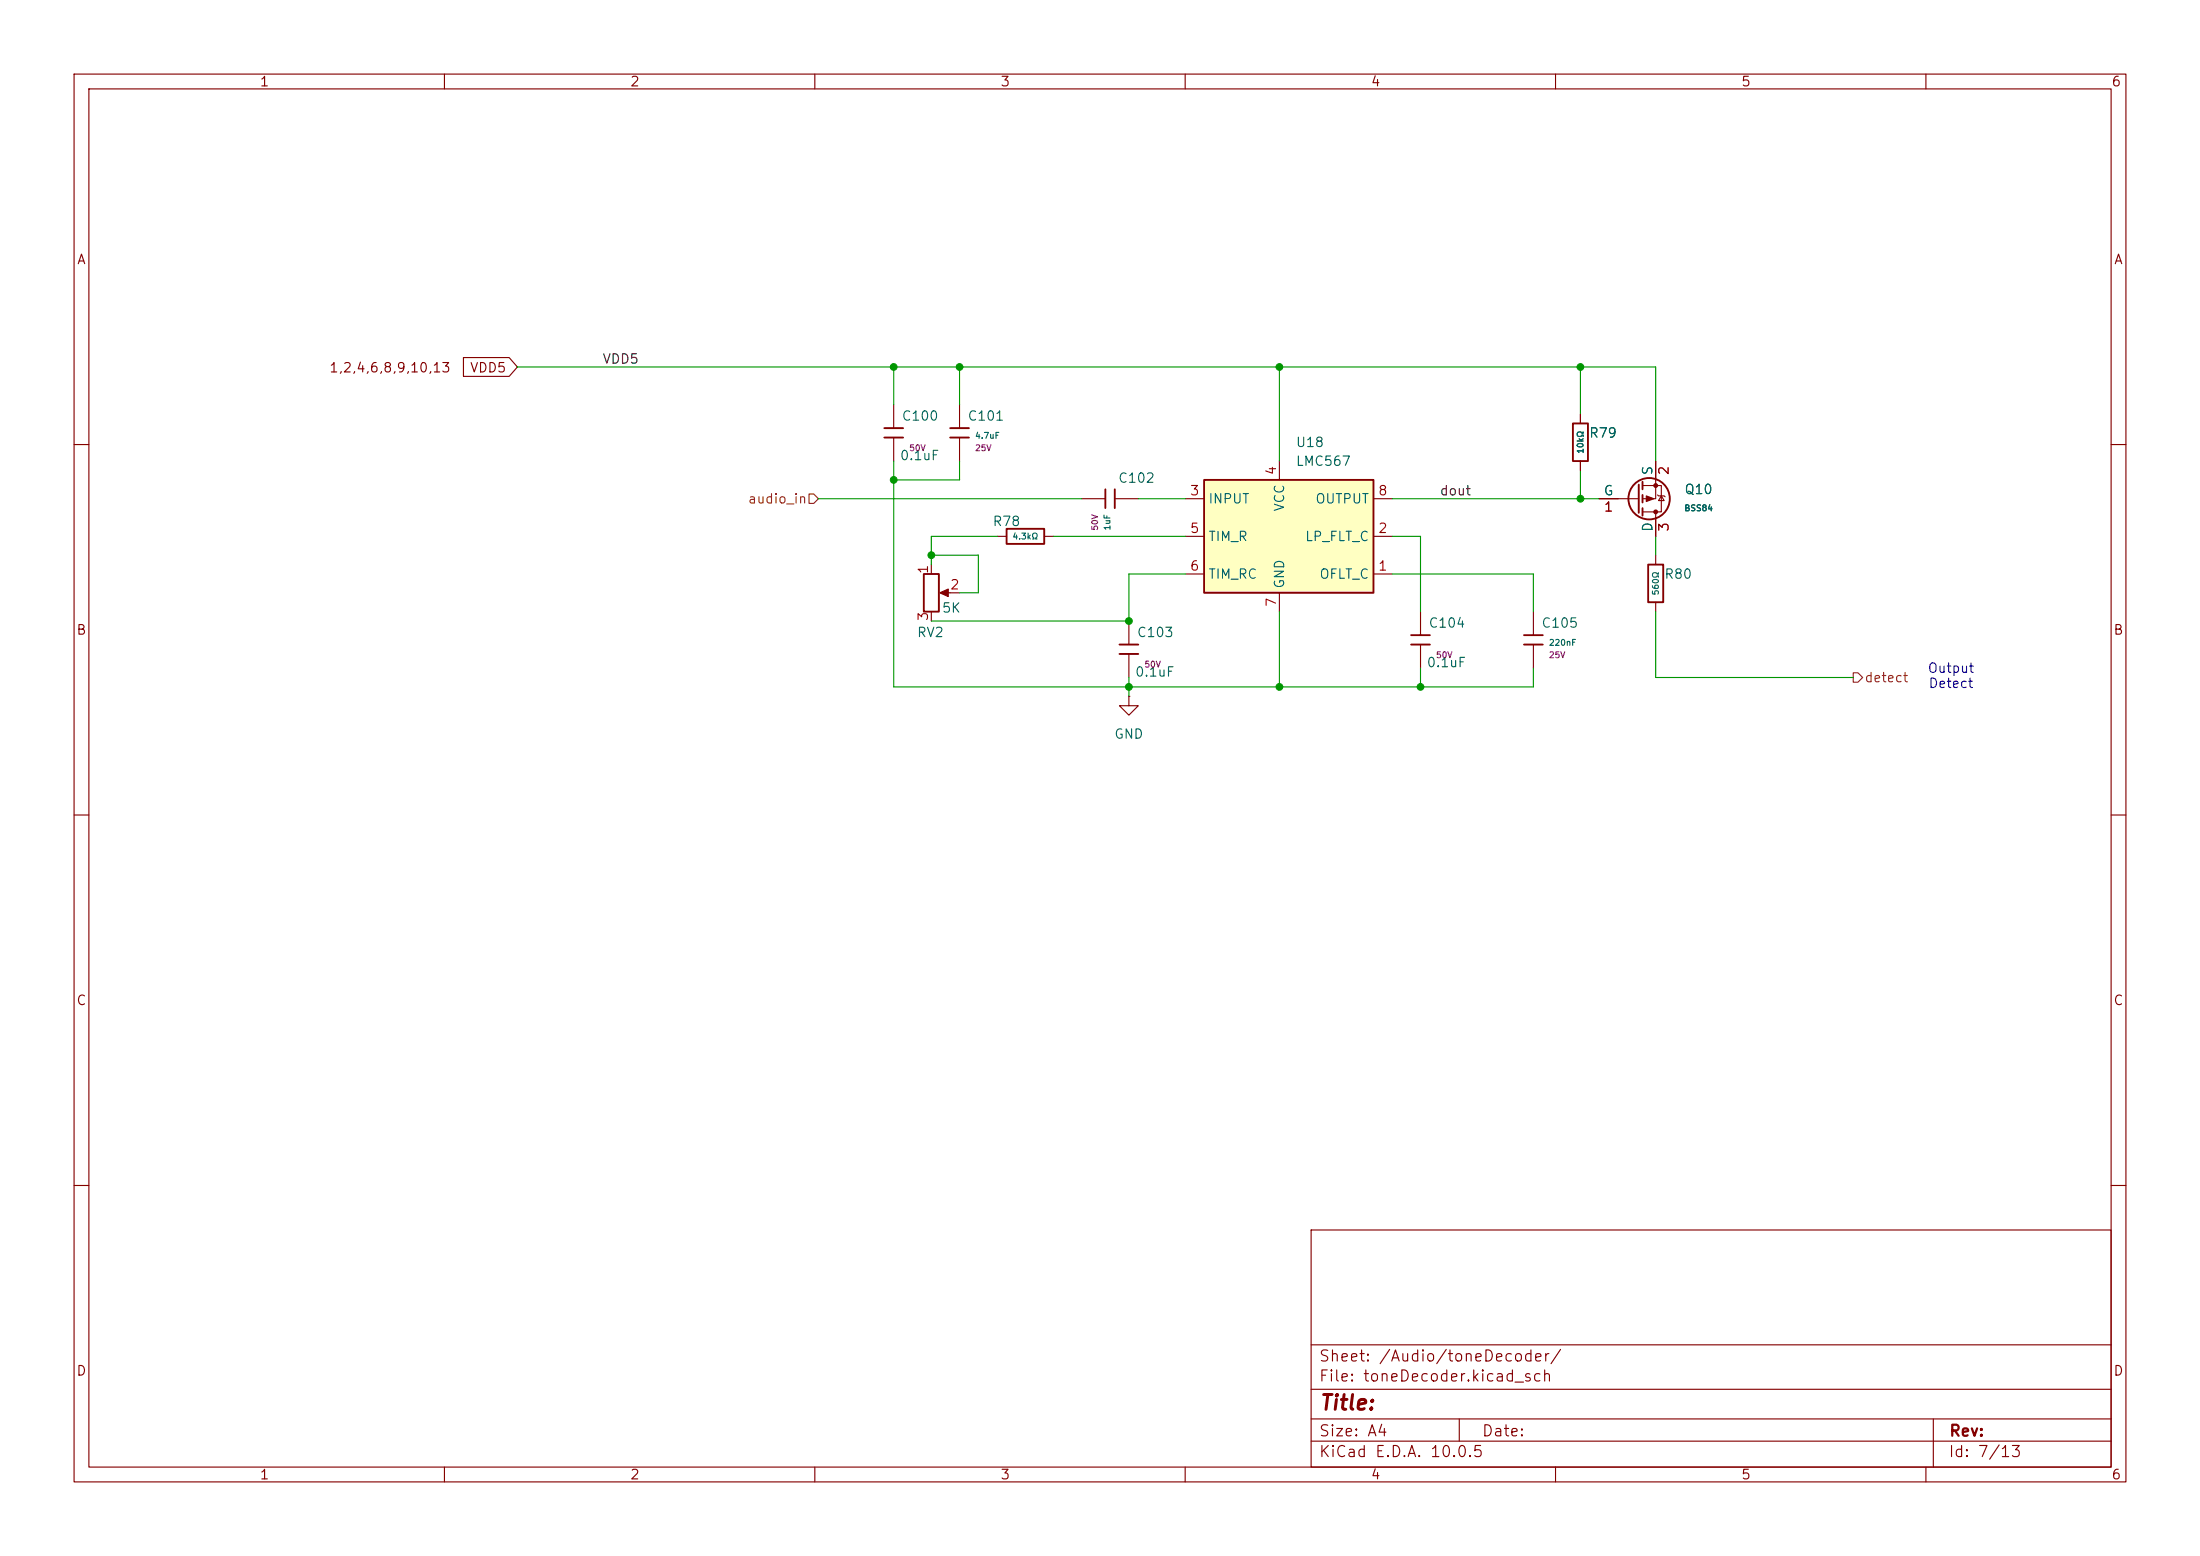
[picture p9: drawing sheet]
<svg xmlns="http://www.w3.org/2000/svg" width="297mm" height="210mm" viewBox="0 0 297 210" stroke-linecap="round" stroke-linejoin="round" font-family="sans-serif">
<g fill="none" stroke="#840000" stroke-width=".15">
<path d="M10 10h277v190h-277zM12 12h273v186h-273zM60 10v2M110 10v2M160 10v2M210 10v2M260 10v2M129.5 54.6v3.2M129.5 59.1v3.1M10 60h2M125.7 76.2v1.3M134.6 72.4h1.3"/>
<path d="M141 72.4h1.2M146 67.3h3.2M150.5 67.3h3.2M223.5 74.9v1.3M285 60h2M125.7 82.6v1.2M127.3 80h2.2M152.4 94v1.3h1.3l-1.3 1.2-1.3-1.2h1.3M152.4 94h.1M152.4 83.8v3.2M152.4 88.3v3.1M223.5 81.3v1.3"/>
<path d="M10 110h2M285 110h2M10 160h2M177 166h108v32h-108zM285 160h2M60 198v2M110 198v2M160 198v2M177 194.5h108M177 191.5h108M177 187.5h108M177 181.5h108"/>
<path d="M197 191.5v3M210 198v2M260 198v2M261 191.5v6.5"/>
</g>
<path d="M128.3 57.8h2.5M128.3 59.1h2.5M124.7 77.5h2v5.1h-2zM135.9 71.4h5.1v2h-5.1zM149.2 66v2.6M150.5 66v2.6M222.5 76.2h2v5.1h-2zM151.1 87h2.6M151.1 88.3h2.6" fill="none" stroke="#840000" stroke-width=".25"/>
<path d="M126.9 80l1.1-.5v1z" fill="#840000" stroke="#840000" stroke-width=".15"/>
<path d="M162.6 64.8h22.8v15.2h-22.8z" fill="#ffffc2"/>
<g fill="none" stroke="#840000" stroke-width=".25">
<path d="M119.4 57.8h2.5M119.4 59.1h2.5M212.3 57.2h2.1v5h-2.1zM162.6 64.8h22.8v15.2h-22.8zM221.2 65.4v3.8M221.7 65v1M221.7 66.8v1M221.7 68.6v1M190.5 85.7h2.5M190.5 87h2.5M205.7 85.7h2.6M205.7 87h2.6"/>
<circle cx="222.6" cy="67.3" r="2.79"/>
</g>
<g fill="none" stroke="#840000" stroke-width=".15">
<path d="M62.6 48.3h6.1l1.1 1.2-1.1 1.3h-6.1zM120.6 54.6v3.2M120.6 59.1v3.1M213.4 55.9v1.3M160 77.5h2.6M160 72.4h2.6M160 67.3h2.6M172.7 62.2v2.6M185.4 77.5h2.6M185.4 72.4h2.6M185.4 67.3h2.6M213.4 62.2v1.3"/>
<path d="M215.9 67.3h5.3M221.7 65.5h2.6v3.6h-2.6M223.5 62.2v5.1h-1.8M223.5 69.1v3.3M223.8 66.8l.1 .1h.8l.1 .2M224.3 66.9l.4 .7h-.8zM172.7 80v2.6M191.8 82.6v3.1M191.8 87v3.2M207 82.6v3.1M207 87v3.2"/>
</g>
<g fill="#840000" stroke="#840000" stroke-width=".15">
<path d="M222.2 66.9l1.1 .4-1.1 .4z"/>
<circle cx="223.5" cy="69.1" r=".25"/>
<circle cx="223.5" cy="65.5" r=".25"/>
</g>
<path d="M109.2 66.7h.7l.6 .6-.6 .6h-.7zM250.2 90.8h.6l.7 .6-.7 .7h-.6z" fill="none" stroke="#725600" stroke-width=".15"/>
<g fill="none" stroke="#009600" stroke-width=".15">
<path d="M69.8 49.5h153.7v12.7M120.6 49.5v5.1M129.5 49.5v5.1M172.7 49.5v12.7M213.4 49.5v6.4M110.5 67.3h35.5M120.6 62.2v30.5h86.4v-2.5M125.7 74.9h6.4v5.1h-2.6M129.5 62.2v2.6h-8.9M134.6 72.4h-8.9v3.8M142.2 72.4h17.8M153.7 67.3h6.3"/>
<path d="M160 77.5h-7.6v6.3h-26.7M188 67.3h27.9M188 72.4h3.8v10.2M188 77.5h19v5.1M213.4 63.5v3.8M223.5 72.4v2.5M152.4 91.4v2.6M172.7 82.6v10.1M191.8 90.2v2.5M223.5 82.6v8.8h26.7"/>
</g>
<g fill="#009600" stroke="#009600" stroke-width=".14">
<circle cx="172.7" cy="49.5" r=".46"/>
<circle cx="172.7" cy="92.7" r=".46"/>
<circle cx="213.4" cy="67.3" r=".46"/>
<circle cx="213.4" cy="49.5" r=".46"/>
<circle cx="191.8" cy="92.7" r=".46"/>
<circle cx="120.6" cy="64.8" r=".46"/>
<circle cx="129.5" cy="49.5" r=".46"/>
<circle cx="152.4" cy="83.8" r=".46"/>
<circle cx="152.4" cy="92.7" r=".46"/>
<circle cx="125.7" cy="74.9" r=".46"/>
<circle cx="120.6" cy="49.5" r=".46"/>
</g>
<text font-size="2" fill="#840000" x="178" y="190.8">Title:</text>
<g font-size="1.5" fill="#840000">
<text x="178" y="184.1">Sheet: /Audio/toneDecoder/</text>
<text x="178" y="186.8">File: toneDecoder.kicad_sch</text>
<text x="178" y="197">KiCad E.D.A. 10.0.5</text>
<text x="178" y="194.2">Size: A4</text>
<text x="200" y="194.2">Date:</text>
<text x="263" y="197">Id: 7/13</text>
<text x="263" y="194.2">Rev:</text>
</g>
<g font-size="1.3" fill="#840000">
<text x="35" y="12">1</text>
<text x="85" y="12">2</text>
<text x="135" y="12">3</text>
<text x="185" y="12">4</text>
<text x="235" y="12">5</text>
<text x="285" y="12">6</text>
<text x="10.3" y="36">A</text>
<text x="285.3" y="36">A</text>
<text x="44.4" y="50.6">1,2,4,6,8,9,10,13</text>
<text x="63.4" y="50.6">VDD5</text>
<text x="10.2" y="86">B</text>
<text x="285.2" y="86">B</text>
<text x="10.2" y="136">C</text>
<text x="285.2" y="136">C</text>
<text x="10.2" y="186">D</text>
<text x="285.2" y="186">D</text>
<text x="35" y="200">1</text>
<text x="85" y="200">2</text>
<text x="135" y="200">3</text>
<text x="185" y="200">4</text>
<text x="235" y="200">5</text>
<text x="285" y="200">6</text>
</g>
<g font-size="1.3" fill="#0f0f0f">
<text x="81.3" y="49.4">VDD5</text>
<text x="194.3" y="67.2">dout</text>
</g>
<g font-size="1.3" fill="#006464">
<text x="121.7" y="57.1">C100</text>
<text x="130.5" y="57.1">C101</text>
<text x="214.4" y="59.4">R79</text>
<text x="121.4" y="62.4">0.1uF</text>
<text x="150.9" y="65.5">C102</text>
<text x="174.8" y="60.7">U18</text>
<text x="174.8" y="63.2">LMC567</text>
<text x="223.4" y="64.2" transform="rotate(-90 223.4 64.2)">S</text>
<text x="133.9" y="71.3">R78</text>
<text x="163" y="68.3">INPUT</text>
<text x="173.7" y="69.1" transform="rotate(-90 173.7 69.1)">VCC</text>
<text x="177.5" y="68.3">OUTPUT</text>
<text x="216.4" y="67.2">G</text>
<text x="223.4" y="71.9" transform="rotate(-90 223.4 71.9)">D</text>
<text x="227.3" y="67">Q10</text>
<text x="163" y="73.4">TIM_R</text>
<text x="176.1" y="73.4">LP_FLT_C</text>
<text x="127.1" y="83">5K</text>
<text x="163" y="78.4">TIM_RC</text>
<text x="173.7" y="79.5" transform="rotate(-90 173.7 79.5)">GND</text>
<text x="178" y="78.4">OFLT_C</text>
<text x="224.6" y="78.4">R80</text>
<text x="123.7" y="86.3">RV2</text>
<text x="153.4" y="86.3">C103</text>
<text x="192.8" y="85">C104</text>
<text x="208" y="85">C105</text>
<text x="153.1" y="91.6">0.1uF</text>
<text x="192.5" y="90.4">0.1uF</text>
<text x="150.3" y="100">GND</text>
</g>
<g font-size="1.3" fill="#a90000">
<text x="172.6" y="64.2" transform="rotate(-90 172.6 64.2)">4</text>
<text x="225.6" y="64.2" transform="rotate(-90 225.6 64.2)">2</text>
<text x="160.6" y="67.2">3</text>
<text x="186" y="67.2">8</text>
<text x="216.4" y="69.4">1</text>
<text x="225.6" y="71.9" transform="rotate(-90 225.6 71.9)">3</text>
<text x="125.6" y="77.6" transform="rotate(-90 125.6 77.6)">1</text>
<text x="160.6" y="72.3">5</text>
<text x="160.6" y="77.3">6</text>
<text x="186" y="77.3">1</text>
<text x="186" y="72.3">2</text>
<text x="125.6" y="83.9" transform="rotate(-90 125.6 83.9)">3</text>
<text x="128.2" y="79.9">2</text>
<text x="172.6" y="82" transform="rotate(-90 172.6 82)">7</text>
</g>
<g font-size="1.3" fill="#725600">
<text x="100.9" y="68.3">audio_in</text>
<text x="251.6" y="92.4">detect</text>
</g>
<g font-size="1.3" fill="#0000c2">
<text x="260.2" y="91.1">Output</text>
<text x="260.3" y="93.2">Detect</text>
</g>
<g font-size=".8" fill="#006464">
<text x="131.6" y="59.4">4.7uF</text>
<text x="214" y="61.3" transform="rotate(-90 214 61.3)">10kΩ</text>
<text x="150.1" y="71.7" transform="rotate(-90 150.1 71.7)">1uF</text>
<text x="227.3" y="69.2">BSS84</text>
<text x="136.6" y="73">4.3kΩ</text>
<text x="224.1" y="80.4" transform="rotate(-90 224.1 80.4)">560Ω</text>
<text x="209" y="87.3">220nF</text>
</g>
<g font-size=".8" fill="#840084">
<text x="122.7" y="61.1">50V</text>
<text x="131.6" y="61.1">25V</text>
<text x="148.4" y="71.7" transform="rotate(-90 148.4 71.7)">50V</text>
<text x="193.8" y="89">50V</text>
<text x="209" y="89">25V</text>
<text x="154.4" y="90.3">50V</text>
</g>
</svg>
